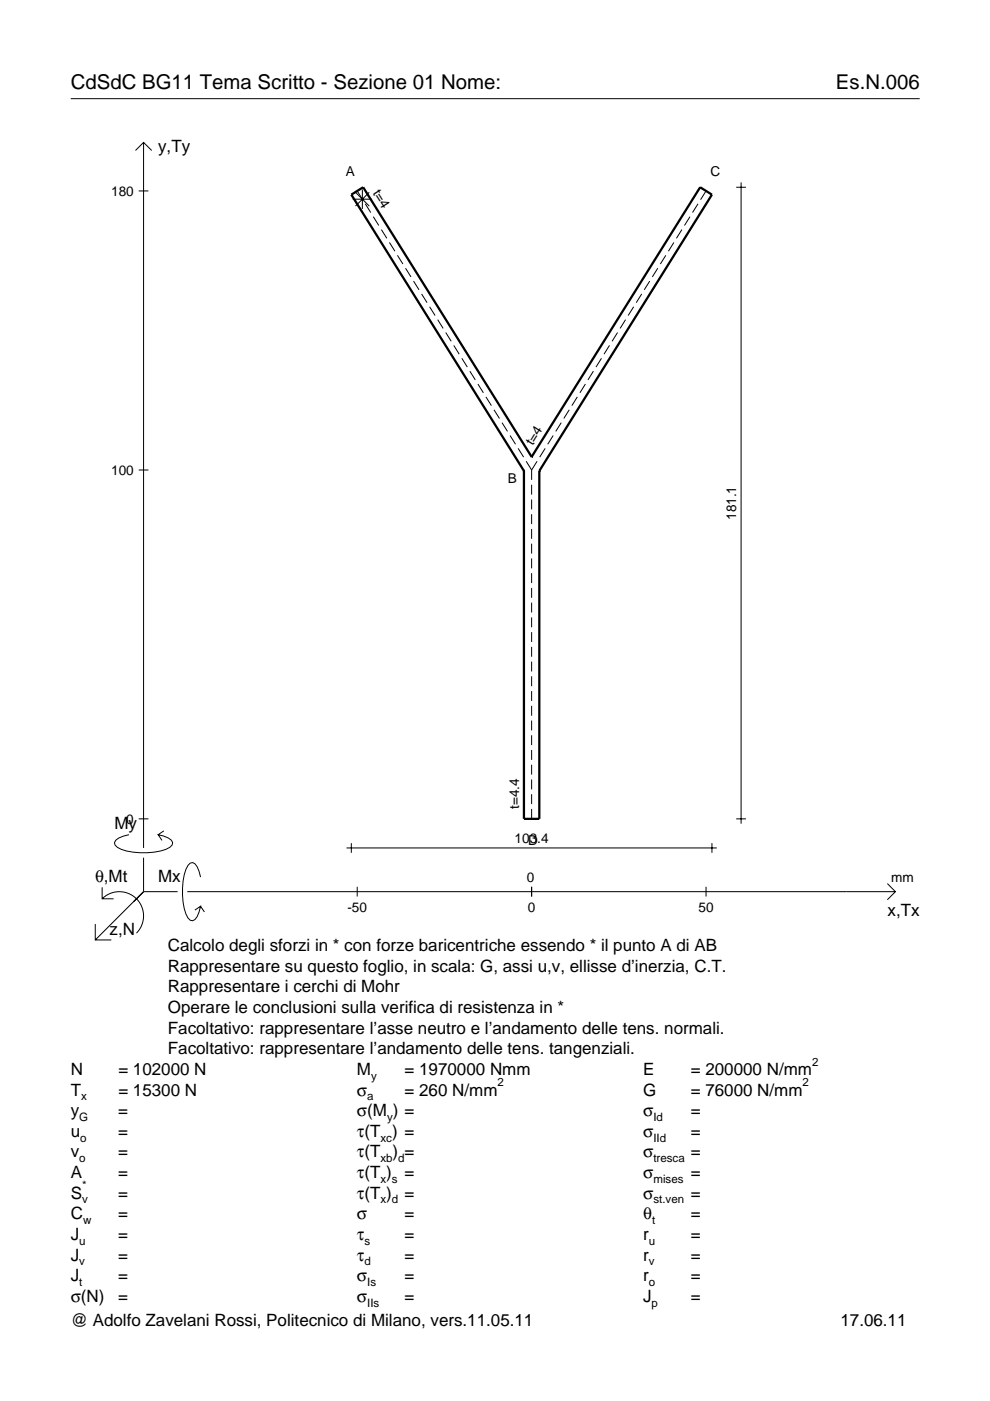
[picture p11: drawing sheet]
<svg xmlns="http://www.w3.org/2000/svg" width="210mm" height="297mm" viewBox="0 0 210 297" stroke-linecap="round" stroke-linejoin="round" font-family="sans-serif">
<g fill="none" stroke="#000" stroke-width=".21">
<path d="M15 20.9h180M28.7 31.9l1.7-1.7 1.8 1.7M30.4 30.2v149.6M156.1 39.7h2.1M157.1 38.7v135.9M29.4 40.5h2.1M74.8 42.2h4.1M75.4 40.8l2.9 2.9M75.7 40.5l1.2 1.8M76.8 40.2v4.1M77.4 43.2l1.2 1.9M78.3 40.8l-2.9 2.9"/>
<path d="M79.1 45.9l1.2 1.9M80.9 48.7l1.1 1.8M82.6 51.4l1.1 1.9M84.3 54.1l1.1 1.9M86 56.9l1.1 1.8M87.7 59.6l1.1 1.8M137.8 59.6l-1.2 1.8M139.5 56.9l-1.2 1.8M141.2 54.1l-1.2 1.9M142.9 51.4l-1.2 1.9M144.6 48.7l-1.2 1.8M146.3 45.9l-1.2 1.9"/>
<path d="M148 43.2l-1.2 1.9M149.7 40.5l-1.2 1.8M89.4 62.3l1.1 1.9M91.1 65l1.1 1.9M92.8 67.8l1.2 1.8M94.5 70.5l1.2 1.9M96.2 73.2l1.2 1.9M97.9 76l1.2 1.8M99.6 78.7l1.2 1.9M125.8 78.7l-1.1 1.9M127.5 76l-1.1 1.8M129.2 73.2l-1.1 1.9"/>
<path d="M130.9 70.5l-1.1 1.9M132.6 67.8l-1.1 1.8M134.3 65l-1.1 1.9M136.1 62.3l-1.2 1.9M29.4 99.7h2.1M101.3 81.4l1.2 1.9M103 84.2l1.2 1.8M104.7 86.9l1.2 1.8M106.4 89.6l1.2 1.9M108.1 92.3l1.2 1.9M109.9 95.1l1.1 1.8M111.6 97.8l1.1 1.9"/>
<path d="M112.7 99.7v2M113.9 97.8l-1.2 1.9M115.6 95.1l-1.2 1.8M117.3 92.3l-1.2 1.9M119 89.6l-1.2 1.9M120.7 86.9l-1.2 1.8M122.4 84.2l-1.2 1.8M124.1 81.4l-1.1 1.9M112.7 102.8v2.1M112.7 105.9v2.1M112.7 109v2.1M112.7 112.2v2"/>
<path d="M112.7 115.3v2.1M112.7 118.4v2.1M112.7 121.5v2.1M112.7 124.7v2M112.7 127.8v2.1M112.7 130.9v2.1M112.7 134v2.1M112.7 137.1v2.1M112.7 140.3v2.1M112.7 143.4v2.1M112.7 146.5v2.1M112.7 149.6v2.1"/>
<path d="M112.7 152.8v2.1M112.7 155.9v2.1M112.7 159v2.1M27.3 177a3.6 3.6 0 0 0-3 1.7l.1 .5a5.6 5.6 0 0 0 3.8 1.5 13.4 13.4 0 0 0 7.8-1l.5-.5 .1-.5a3.6 3.6 0 0 0-3.1-1.7l.8 1.2M29.4 173.6h2.1M34.7 176.2l-1.2 .8M73.5 179.8h78.5M74.5 178.8v2M112.7 162.1v2.1M112.7 165.3v2.1M112.7 168.4v2.1M112.7 171.5v2.1"/>
<path d="M150.9 178.8v2M156.1 173.6h2.1M20.2 195.9v3.4h3.4M21.7 190.6a5.1 5.1 0 0 1 7.2 0 5.1 5.1 0 0 1 0 7.2M21.7 188.1v2.5h2.4M30.4 181.8v7.3M30.4 189.1l-10.2 10.2M30.4 189.1h7.2M39.7 189.1h150.1M42.5 186a3.6 3.6 0 0 0-1.7-3.1l-.5 .1a5.7 5.7 0 0 0-1.5 3.8 13.3 13.3 0 0 0 1 7.8l.5 .5 .5 .1a3.6 3.6 0 0 0 1.7-3.1l-1.2 .9M42.5 192.1l.8 1.3M75.7 188v2.1"/>
<path d="M112.7 188v2.1M149.7 188v2.1M188.1 187.3l1.7 1.8-1.7 1.7"/>
</g>
<path d="M111.1 99.8h.1M111.1 99.8v73.8h3.2v-73.8M112.7 96.9h.1M112.7 96.9l-35.7-57.2-2.5 1.6 36.6 58.5M112.7 96.9l35.7-57.2 2.5 1.6-36.6 58.5M114.3 99.8h.1" fill="none" stroke="#000" stroke-width=".48"/>
<g font-size="4.3">
<text x="15" y="18.9">CdSdC BG11 Tema Scritto - Sezione 01 Nome:</text>
<text x="177.2" y="18.9">Es.N.006</text>
</g>
<g font-size="3.6">
<text x="33.5" y="32.3">y,Ty</text>
<text x="24.3" y="175.7">My</text>
<text x="20.1" y="187">θ,Mt</text>
<text x="33.5" y="187">Mx</text>
<text x="188.2" y="194.2">x,Tx</text>
<text x="23.2" y="198.3">z,N</text>
<text x="35.6" y="201.7">Calcolo degli sforzi in * con forze baricentriche essendo * il punto A di AB</text>
<text x="35.6" y="206">Rappresentare su questo foglio, in scala: G, assi u,v, ellisse d’inerzia, C.T.</text>
<text x="35.6" y="210.4">Rappresentare i cerchi di Mohr</text>
<text x="35.6" y="214.8">Operare le conclusioni sulla verifica di resistenza in *</text>
<text x="35.6" y="219.2">Facoltativo: rappresentare l’asse neutro e l’andamento delle tens. normali.</text>
<text x="15" y="227.9">N</text>
<text x="25.1" y="227.9">= 102000 N</text>
<text x="35.6" y="223.5">Facoltativo: rappresentare l’andamento delle tens. tangenziali.</text>
<text x="75.7" y="227.9">M</text>
<text x="85.8" y="227.9">= 1970000 Nmm</text>
<text x="136.4" y="227.9">E</text>
<text x="146.5" y="227.9">= 200000 N/mm</text>
<text x="15" y="232.3">T</text>
<text x="25.1" y="232.3">= 15300 N</text>
<text x="75.7" y="232.3">σ</text>
<text x="85.8" y="232.3">= 260 N/mm</text>
<text x="136.4" y="232.3">G</text>
<text x="146.5" y="232.3">= 76000 N/mm</text>
<text x="15" y="236.7">y</text>
<text x="25.1" y="236.7">=</text>
<text x="75.7" y="236.7">σ(M ) =</text>
<text x="136.4" y="236.7">σ</text>
<text x="146.5" y="236.7">=</text>
<text x="15" y="245.4">v</text>
<text x="15" y="241">u</text>
<text x="25.1" y="245.4">=</text>
<text x="25.1" y="241">=</text>
<text x="75.7" y="245.4">τ(T</text>
<text x="75.7" y="241">τ(T ) =</text>
<text x="83.3" y="245.4">) =</text>
<text x="136.4" y="241">σ</text>
<text x="136.4" y="245.4">σ</text>
<text x="146.5" y="241">=</text>
<text x="146.5" y="245.4">=</text>
<text x="15" y="249.8">A</text>
<text x="25.1" y="249.8">=</text>
<text x="75.7" y="249.8">τ(T )</text>
<text x="85.8" y="249.8">=</text>
<text x="136.4" y="249.8">σ</text>
<text x="146.5" y="249.8">=</text>
<text x="15" y="254.2">S</text>
<text x="25.1" y="254.2">=</text>
<text x="75.7" y="254.2">τ(T )</text>
<text x="85.8" y="254.2">=</text>
<text x="136.4" y="254.2">σ</text>
<text x="146.5" y="254.2">=</text>
<text x="15" y="262.9">J</text>
<text x="15" y="258.5">C</text>
<text x="25.1" y="262.9">=</text>
<text x="25.1" y="258.5">=</text>
<text x="75.7" y="258.5">σ</text>
<text x="75.7" y="262.9">τ</text>
<text x="85.8" y="262.9">=</text>
<text x="85.8" y="258.5">=</text>
<text x="136.4" y="258.5">θ</text>
<text x="136.4" y="262.9">r</text>
<text x="146.5" y="262.9">=</text>
<text x="146.5" y="258.5">=</text>
<text x="15" y="267.3">J</text>
<text x="25.1" y="267.3">=</text>
<text x="75.7" y="267.3">τ</text>
<text x="85.8" y="267.3">=</text>
<text x="136.4" y="267.3">r</text>
<text x="146.5" y="267.3">=</text>
<text x="15" y="271.7">J</text>
<text x="25.1" y="271.7">=</text>
<text x="75.7" y="271.7">σ</text>
<text x="85.8" y="271.7">=</text>
<text x="136.4" y="271.7">r</text>
<text x="146.5" y="271.7">=</text>
<text x="15" y="276">σ(N)</text>
<text x="15" y="281.2">@ Adolfo Zavelani Rossi, Politecnico di Milano, vers.11.05.11</text>
<text x="25.1" y="276">=</text>
<text x="75.7" y="276">σ</text>
<text x="85.8" y="276">=</text>
<text x="136.4" y="276">J</text>
<text x="146.5" y="276">=</text>
<text x="178.2" y="281.2">17.06.11</text>
</g>
<g font-size="2.9">
<text x="23.6" y="41.5">180</text>
<text x="73.3" y="37.3">A</text>
<text x="79" y="40.9" transform="rotate(58 79 40.9)">t=4</text>
<text x="150.6" y="37.3">C</text>
<text x="112.9" y="94.6" transform="rotate(-58 112.9 94.6)">t=4</text>
<text x="23.6" y="100.7">100</text>
<text x="107.7" y="102.3">B</text>
<text x="156.1" y="110.3" transform="rotate(-90 156.1 110.3)">181.1</text>
<text x="110.1" y="171.6" transform="rotate(-90 110.1 171.6)">t=4.4</text>
<text x="26.8" y="174.6">0</text>
<text x="109.1" y="178.8">103.4</text>
<text x="112" y="179.1">D</text>
<text x="111.7" y="187">0</text>
<text x="189" y="187">mm</text>
<text x="73.7" y="193.4">-50</text>
<text x="111.9" y="193.4">0</text>
<text x="148.1" y="193.4">50</text>
</g>
<g font-size="2.4">
<text x="172.2" y="225.9">2</text>
<text x="17.2" y="233.3">x</text>
<text x="77.9" y="233.3">a</text>
<text x="78.7" y="228.9">y</text>
<text x="105.5" y="230.3">2</text>
<text x="170.2" y="230.3">2</text>
<text x="16.8" y="237.7">G</text>
<text x="82.1" y="237.7">y</text>
<text x="138.5" y="237.7">Id</text>
<text x="17" y="242">o</text>
<text x="80.7" y="242">xc</text>
<text x="138.5" y="242">IId</text>
<text x="16.8" y="246.4">o</text>
<text x="80.7" y="250.8">x s</text>
<text x="80.7" y="246.4">xb d</text>
<text x="138.5" y="246.4">tresca</text>
<text x="138.5" y="250.8">mises</text>
<text x="17.4" y="255.2">v</text>
<text x="17.4" y="252.2">*</text>
<text x="80.7" y="255.2">x d</text>
<text x="138.5" y="255.2">st.ven</text>
<text x="16.8" y="263.9">u</text>
<text x="17.6" y="259.5">w</text>
<text x="77.3" y="263.9">s</text>
<text x="137.6" y="263.9">u</text>
<text x="138.2" y="259.5">t</text>
<text x="16.8" y="268.3">v</text>
<text x="77.3" y="268.3">d</text>
<text x="137.6" y="268.3">v</text>
<text x="16.8" y="272.7">t</text>
<text x="77.9" y="272.7">Is</text>
<text x="137.6" y="272.7">o</text>
<text x="77.9" y="277">IIs</text>
<text x="138.2" y="277">p</text>
</g>
</svg>
